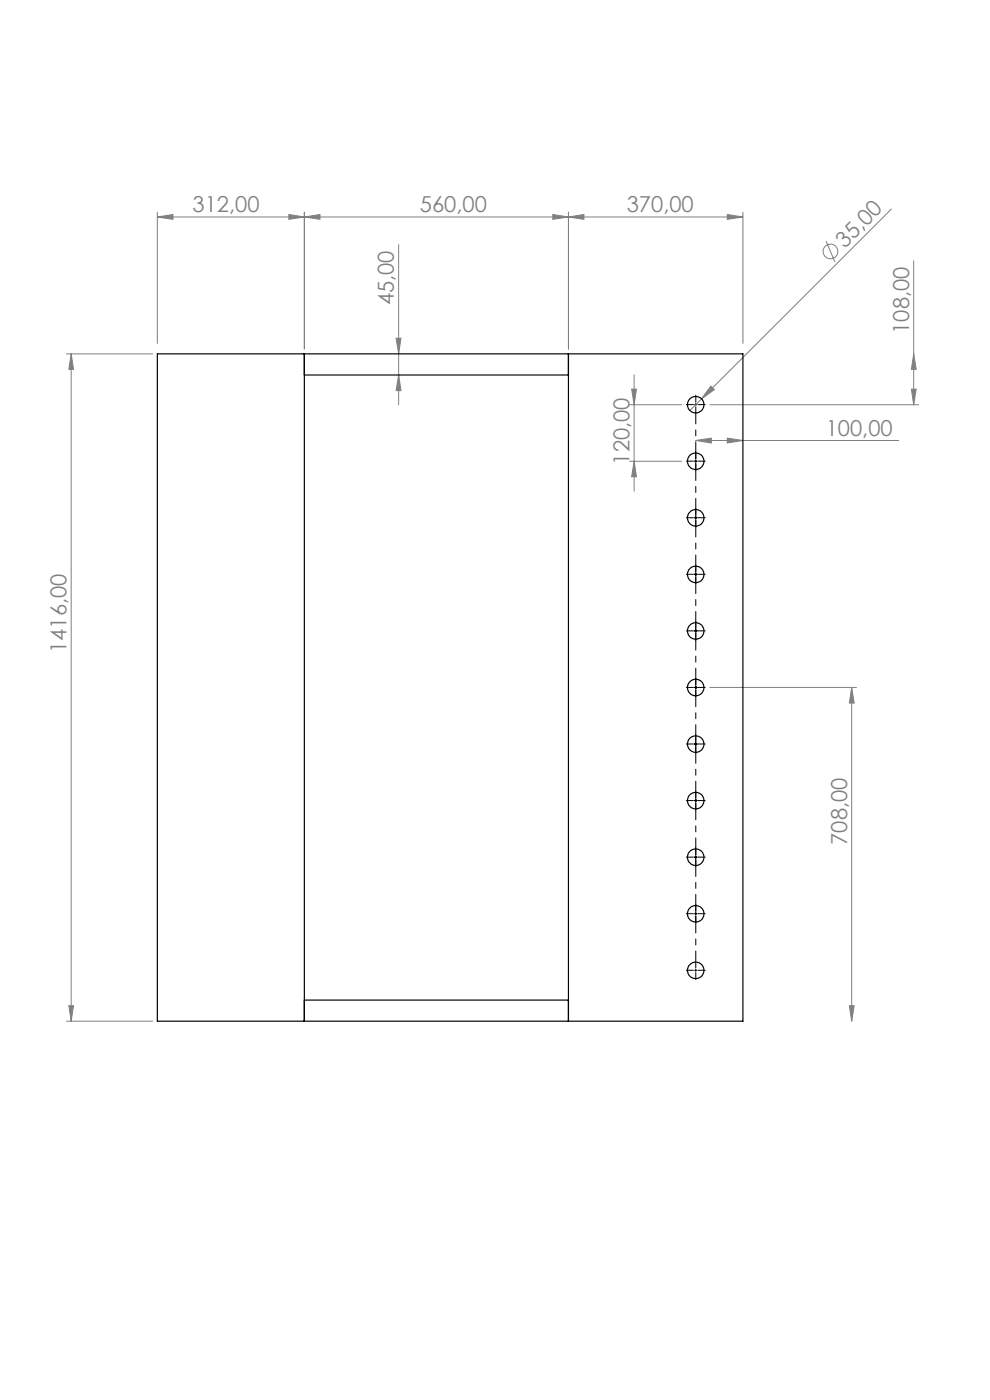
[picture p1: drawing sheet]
<svg xmlns="http://www.w3.org/2000/svg" width="210mm" height="297mm" viewBox="0 0 210 297" stroke-linecap="round" stroke-linejoin="round" font-family="sans-serif">
<g fill="none" stroke="#808080" stroke-width=".21">
<path d="M33.4 46l3.3-.5v1zM33.4 45v27.8M33.4 46h124.2M61.3 45.5l3.3 .5-3.3 .5zM64.6 46l3.3-.5v1zM64.6 45v29M84.6 51.9v34M117.3 45.5l3.3 .5-3.3 .5zM120.6 46l3.3-.5v1zM120.6 45v29M154.3 45.5l3.3 .5-3.3 .5zM157.6 45v27.8"/>
<path d="M175.2 51.1l1.9 4.5M189.1 44.3l-42.8 42.8M193.8 55.3v30.6M14.1 75.1h18.3M15.1 75.1l.5 3.2h-1zM15.1 75.1v141.5M84 71.8h1.1l-.5 3.3zM84.6 79.5l.5 3.4h-1.1zM134.5 79.5v24.7M193.8 75.1l.5 3.2h-1zM133.5 97.9h11.1M133.5 85.9h11.1"/>
<path d="M134 82.5h1l-.5 3.4zM134.5 97.9l.5 3.2h-1zM147.6 93.4l3.3-.4v1zM147.6 93.4h43M150.6 85.9h44.2M150.8 81.9l.7 .8-2.7 1.9zM154.3 93l3.3 .4-3.3 .6zM193.3 82.5h1l-.5 3.4zM150.6 145.8h31.1M180.7 145.8l.5 3.4h-1zM180.7 145.8v70.8M14.1 216.6h18.3"/>
<path d="M14.6 213.4h1l-.5 3.2zM180.2 213.4h1l-.5 3.2z"/>
<circle cx="176.2" cy="53.3" r="1.57"/>
</g>
<g fill="none" stroke="#000" stroke-width=".21" stroke-dasharray="15.2 1.3 1.3 1.3">
<path d="M147.1 85.8h-1.5M147.1 97.8h-1.5M147.6 97.8v-.2M147.6 97.8h-.3M147.6 97.8v.3M147.6 97.8h.2M147.6 97.3v-1.5M147.6 85.8v-.2M147.6 85.8h-.3M147.6 85.8v.3M147.6 85.8h.2M147.6 85.3v-1.5"/>
<path d="M147.6 98.3v1.5M148.1 97.8h1.5M148.1 85.8h1.5M147.1 109.8h-1.5M147.6 109.8v-.2M147.6 109.8h-.3M147.6 109.8v.3M147.6 109.8h.2M147.6 109.3v-1.5M147.6 110.3v1.5M148.1 109.8h1.5M147.1 121.8h-1.5"/>
<path d="M147.1 133.8h-1.5M147.6 133.8v-.2M147.6 133.8h-.3M147.6 133.8v.3M147.6 133.8h.2M147.6 121.8v-.2M147.6 121.8h-.3M147.6 121.8v.3M147.6 121.8h.2M147.6 133.3v-1.5M147.6 121.3v-1.5M147.6 122.3v1.5"/>
<path d="M147.6 134.3v1.5M148.1 121.8h1.5M148.1 133.8h1.5M147.1 145.8h-1.5M147.1 157.8h-1.5M147.6 145.8v-.2M147.6 145.8h-.3M147.6 145.8v.3M147.6 145.8h.2M147.6 157.8v-.2M147.6 157.8h-.3M147.6 157.8v.3"/>
<path d="M147.6 157.8h.2M147.6 157.3v-1.5M147.6 158.3v1.5M147.6 146.3v1.5M147.6 145.3v-1.5M148.1 145.8h1.5M148.1 157.8h1.5M147.1 169.8h-1.5M147.6 169.8v-.2M147.6 169.8h-.3M147.6 169.8v.3M147.6 169.8h.2"/>
<path d="M147.6 169.3v-1.5M147.6 170.3v1.5M148.1 169.8h1.5M147.1 193.8h-1.5M147.1 181.8h-1.5M147.6 181.8v-.2M147.6 181.8h-.3M147.6 181.8v.3M147.6 181.8h.2M147.6 193.8v-.2M147.6 193.8h-.3M147.6 193.8v.3"/>
<path d="M147.6 193.8h.2M147.6 194.3v1.5M147.6 182.3v1.5M147.6 193.3v-1.5M147.6 181.3v-1.5M148.1 181.8h1.5M148.1 193.8h1.5M147.1 205.8h-1.5M147.6 205.8v-.2M147.6 205.8h-.3M147.6 205.8v.3M147.6 205.8h.2"/>
<path d="M147.6 206.3v1.5M148.1 205.8h1.5"/>
</g>
<path d="M147.6 97.3v-11M147.6 109.3v-11M147.6 133.3v-11M147.6 121.3v-11M147.6 157.3v-11M147.6 145.3v-11M147.6 169.3v-11M147.6 193.3v-11M147.6 181.3v-11M147.6 205.3v-11" fill="none" stroke="#000" stroke-width=".21" stroke-dasharray="15.2 1.3 1.3 1.3" stroke-dashoffset="11.6"/>
<path d="M147.3 157.9h.5M147.6 157.6v.5" fill="none" stroke="#000" stroke-width=".21"/>
<g fill="#808080">
<path d="M150.8 81.9l.7 .8-2.7 1.9z"/>
<path d="M61.3 45.5l3.3 .5-3.3 .5zM33.4 46l3.3-.5v1z"/>
<path d="M64.6 46l3.3-.5v1zM117.3 45.5l3.3 .5-3.3 .5zM120.6 46l3.3-.5v1zM154.3 45.5l3.3 .5-3.3 .5zM147.6 93.4l3.3-.4v1zM154.3 93l3.3 .4-3.3 .6z"/>
<path d="M134.5 97.9l.5 3.2h-1zM134 82.5h1l-.5 3.4zM193.3 82.5h1l-.5 3.4zM193.8 75.1l.5 3.2h-1zM84.6 79.5l.5 3.4h-1.1zM84 71.8h1.1l-.5 3.3zM180.2 213.4h1l-.5 3.2zM180.7 145.8l.5 3.4h-1z"/>
<path d="M15.1 75.1l.5 3.2h-1zM14.6 213.4h1l-.5 3.2z"/>
</g>
<g fill="none" stroke="#000" stroke-width=".25">
<path d="M33.4 75.1h124.2v141.5h-124.2zM64.6 75.1v141.5M64.6 79.5h56M120.6 75.1v141.5M64.6 212.2h56"/>
<circle cx="147.6" cy="85.8" r="1.75"/>
<circle cx="147.6" cy="97.8" r="1.75"/>
<circle cx="147.6" cy="109.9" r="1.76"/>
<circle cx="147.6" cy="121.9" r="1.75"/>
<circle cx="147.6" cy="133.9" r="1.75"/>
<circle cx="147.6" cy="157.8" r="1.75"/>
<circle cx="147.6" cy="145.9" r="1.75"/>
<circle cx="147.6" cy="169.8" r="1.75"/>
<circle cx="147.6" cy="193.9" r="1.75"/>
<circle cx="147.6" cy="181.9" r="1.76"/>
<circle cx="147.6" cy="205.9" r="1.75"/>
</g>
<g font-size="4.7" fill="#808080">
<text x="40.9" y="45">312,00</text>
<text x="89.1" y="45">560,00</text>
<text x="133" y="45">370,00</text>
<text x="179.2" y="52.7" transform="rotate(-45 179.2 52.7)">35,00</text>
<text x="83.6" y="64.8" transform="rotate(-90 83.6 64.8)">45,00</text>
<text x="192.8" y="70.8" transform="rotate(-90 192.8 70.8)">108,00</text>
<text x="175.1" y="92.4">100,00</text>
<text x="133.5" y="98.6" transform="rotate(-90 133.5 98.6)">120,00</text>
<text x="14.1" y="138.5" transform="rotate(-90 14.1 138.5)">1416,00</text>
<text x="179.7" y="179.2" transform="rotate(-90 179.7 179.2)">708,00</text>
</g>
</svg>
